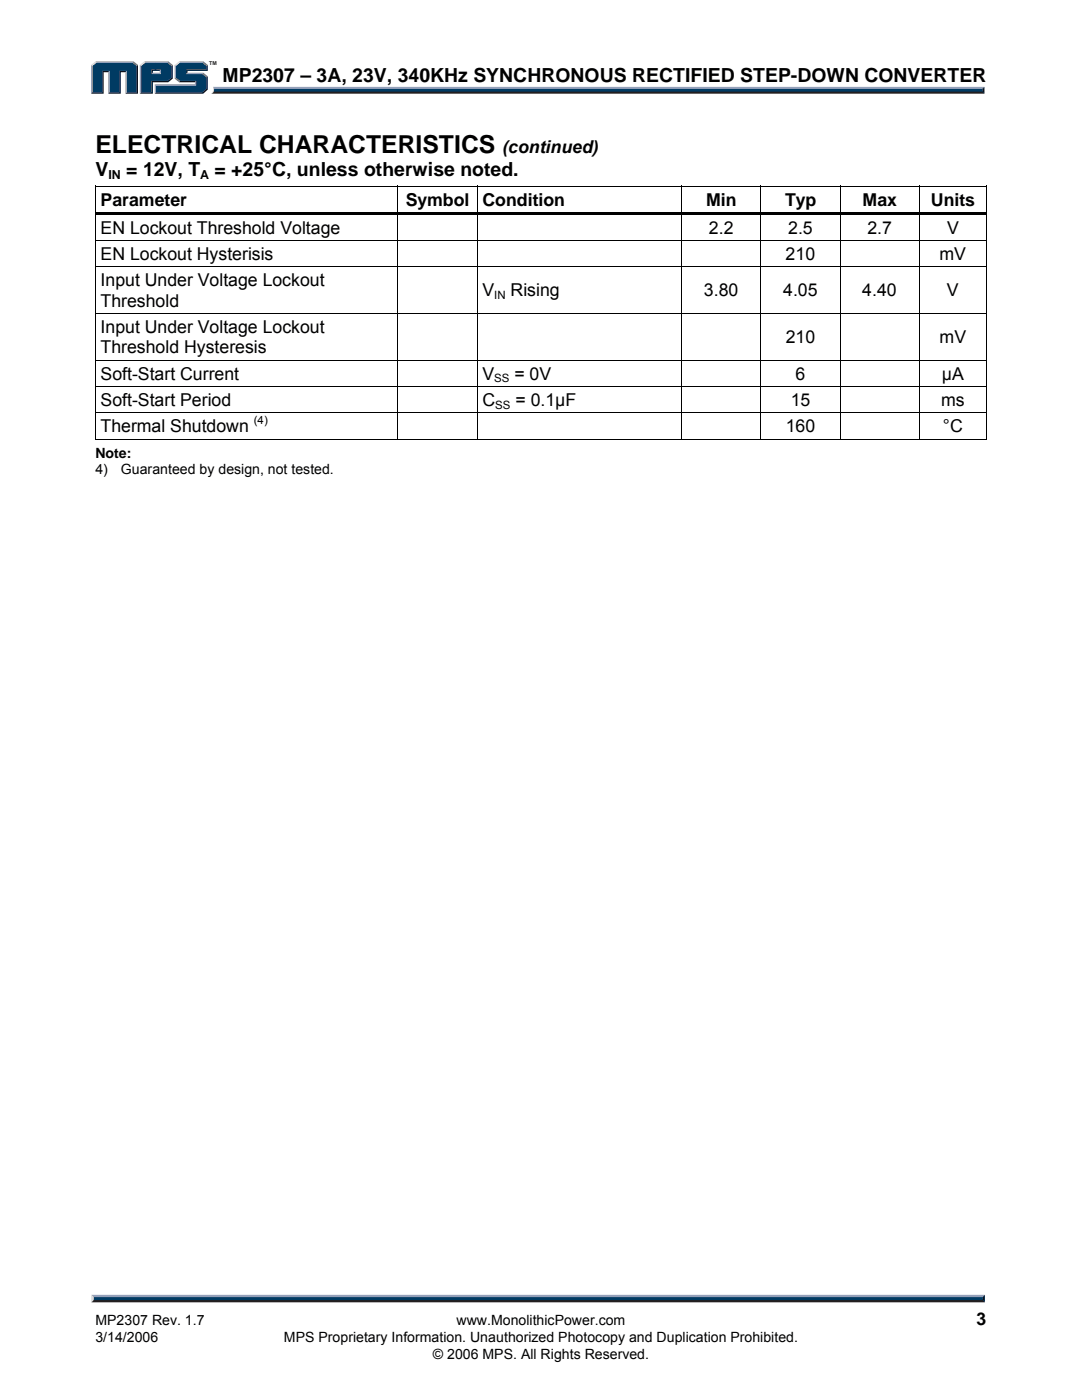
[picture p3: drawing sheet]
<svg xmlns="http://www.w3.org/2000/svg" width="216mm" height="279mm" viewBox="0 0 216 279" stroke-linecap="round" stroke-linejoin="round" font-family="sans-serif">
<path d="M18.7 259.2h177.4l.4 .7h-178.3z" fill="#231f20"/>
<path d="M18.3 258.4h178.2l-.4 .8h-177.4z" fill="#94a0b9"/>
<path d="M196.5 258.4v1.5l-.4-.4v-.6z" fill="#001339"/>
<path d="M18.7 258.9h177.4v.6h-177.4z" fill="#003b63"/>
<path d="M18.2 258.4l.5 .5v.5l-.5 .5z" fill="#dcddde"/>
<path d="M42.5 17.3h153.9l-.4 .7h-153.3z" fill="#94a0b9"/>
<path d="M42.7 18h153.3l.4 .7h-154.3l.4-.3z" fill="#231f20"/>
<path d="M196.4 17.3v1.4l-.4-.4v-.5z" fill="#001339"/>
<path d="M42.7 17.8h153.3v.5h-153.4z" fill="#003b63"/>
<path d="M42.5 17.3l.2 .6a.81 .81 0 0 1-.6 .8l.1-.1a1.3 1.3 0 0 0 .3-1.3z" fill="#dcddde"/>
<path d="M30.5 14.5h1.4l.2 .3h-1.9z" fill="#94a0b9"/>
<g fill="#003b63">
<path d="M18.4 13.1l.8-.6h7.3l.8 .6v5.3h-2v-4.3h-1.5v4.3h-1.9v-4.3h-1.5v4.3h-2z"/>
<path d="M28.2 13.1l.8-.6h2.1v1.4h-.9v.9h1.9v-.9h-1.2v-1.4h2.5l.8 .6v2.4l-.8 .6h-3.2v2.3h-2z"/>
<path d="M31.1 17.1h8v-1h-3.2l-.8-.6v-2.4l.8-.6h4.5l.8 .6v.8h-4.1v.9h3.3l.8 .6v2.3l-.8 .7h-9.3z"/>
</g>
<path d="M35.7 12.4h4.9" fill="none" stroke="#94a0b9" stroke-width=".27"/>
<path d="M34.8 13l.9-.8 .2 .3-.8 .6z" fill="#dcddde"/>
<path d="M35 13v2.7" fill="none" stroke="#94a0b9" stroke-width=".27"/>
<path d="M34.8 15.7l.3-.2 .8 .6-.2 .3z" fill="#547194"/>
<path d="M35.7 16.3h3.5" fill="none" stroke="#001339" stroke-width=".27"/>
<g fill="#94a0b9">
<path d="M30.9 16.8h8v-.4l.3-.3v1h-8.1z"/>
<path d="M30.9 16.8l.2 .3v1.3l-.2 .3z"/>
</g>
<path d="M37.1 13.9h4.1v-.8l.3-.1v1.1h-4.1v.4l-.3 .3z" fill="#001339"/>
<path d="M37.1 14.6h3.5" fill="none" stroke="#94a0b9" stroke-width=".27"/>
<path d="M40.6 14.5l.9 .7-.3 .2-.8-.6z" fill="#547194"/>
<g fill="#001339">
<path d="M31.1 18.4h9.3l.8-.7v-2.3l.3-.2v2.7l-.9 .8h-9.7z"/>
<path d="M30.2 16.1h3.2l.8-.6v-2.4l.3-.1v2.7l-.9 .7h-3.1v2.3h-2.6l.3-.3h2z"/>
</g>
<path d="M33.6 12.2l.9 .8-.3 .1-.8-.6z" fill="#547194"/>
<path d="M28.8 12.4h4.8" fill="none" stroke="#94a0b9" stroke-width=".27"/>
<path d="M27.9 13l.9-.8 .2 .3-.8 .6z" fill="#dcddde"/>
<path d="M28 13v5.7" fill="none" stroke="#94a0b9" stroke-width=".27"/>
<path d="M31.9 14.1l.2-.2v.9l-.2-.3z" fill="#94a0b9"/>
<g fill="#001339">
<path d="M30.2 13.9h1.9l-.2 .2h-1.4v.4l-.3 .3z"/>
<path d="M27.3 13.1l.2-.1v5.7h-2.5l.3-.3h2z"/>
</g>
<path d="M26.6 12.2l.9 .8-.2 .1-.8-.6z" fill="#547194"/>
<path d="M19.1 12.4h7.5" fill="none" stroke="#94a0b9" stroke-width=".27"/>
<path d="M18.2 13l.9-.8 .1 .3-.8 .6z" fill="#dcddde"/>
<path d="M18.3 13v5.7" fill="none" stroke="#94a0b9" stroke-width=".27"/>
<path d="M20.4 14.1h1.5l-.3 .3h-.9v4.3h-2.5l.2-.3h2z" fill="#001339"/>
<path d="M21.7 14.1v4.6" fill="none" stroke="#94a0b9" stroke-width=".27"/>
<path d="M23.8 14.1h1.5l-.3 .3h-.9v4.3h-2.5l.3-.3h1.9z" fill="#001339"/>
<path d="M25.1 14.1v4.6" fill="none" stroke="#94a0b9" stroke-width=".27"/>
<path d="M40.6 12.2l.9 .8-.3 .1-.8-.6z" fill="#547194"/>
<g fill="#000">
<path d="M19 37.1h.1v.7h-.1zM79.3 37.1h.2v.7h-.2zM95.2 37.1h.1v.7h-.1zM136 37.1h.1v.7h-.1zM151.7 37.1h.2v.7h-.2zM167.6 37.1h.1v.7h-.1zM183.4 37.1h.1v.7h-.1zM196.8 37.1h.1v.7h-.1zM196.8 37.1h.1v.1h-.1zM19 42.3h.1v1h-.1zM19 47.9h.1v.7h-.1zM19 53.2h.1v.7h-.1z"/>
<path d="M19.1 42.3h60.2v.5h-60.2zM79.3 42.8h.2v.5h-.2zM79.3 42.3h15.9v.5h-15.9zM79.3 47.9h.2v.7h-.2zM79.3 53.2h.2v.7h-.2zM95.2 42.8h.1v.5h-.1zM95.2 42.3h40.8v.5h-40.8zM95.2 47.9h.1v.7h-.1zM95.2 53.2h.1v.7h-.1zM136 42.8h.1v.5h-.1zM136 42.3h15.7v.5h-15.7zM136 47.9h.1v.7h-.1z"/>
<path d="M136 53.2h.1v.7h-.1zM151.7 42.8h.2v.5h-.2zM151.7 42.3h15.9v.5h-15.9zM151.7 47.9h.2v.7h-.2zM151.7 53.2h.2v.7h-.2zM167.6 42.8h.1v.5h-.1zM167.6 42.3h15.8v.5h-15.8zM167.6 47.9h.1v.7h-.1zM167.6 53.2h.1v.7h-.1zM183.4 42.8h.1v.5h-.1zM183.4 42.3h13.4v.5h-13.4zM183.4 47.9h.1v.7h-.1z"/>
<path d="M183.4 53.2h.1v.7h-.1zM196.8 42.3h.1v1h-.1zM196.8 47.9h.1v.7h-.1zM196.8 53.2h.1v.7h-.1zM19 62.5h.1v.7h-.1zM19 71.8h.1v.7h-.1zM19 77.1h.1v.7h-.1zM79.3 62.5h.2v.7h-.2zM79.3 71.8h.2v.7h-.2zM79.3 77.1h.2v.7h-.2zM95.2 62.5h.1v.7h-.1zM95.2 71.8h.1v.7h-.1z"/>
<path d="M95.2 77.1h.1v.7h-.1zM136 62.5h.1v.7h-.1zM136 71.8h.1v.7h-.1zM136 77.1h.1v.7h-.1zM151.7 62.5h.2v.7h-.2zM151.7 71.8h.2v.7h-.2zM151.7 77.1h.2v.7h-.2zM167.6 62.5h.1v.7h-.1zM167.6 71.8h.1v.7h-.1zM167.6 77.1h.1v.7h-.1zM183.4 62.5h.1v.7h-.1zM183.4 71.8h.1v.7h-.1z"/>
<path d="M183.4 77.1h.1v.7h-.1zM196.8 62.5h.1v.7h-.1zM196.8 71.8h.1v.7h-.1zM196.8 77.1h.1v.7h-.1zM19 82.3h.1v.7h-.1zM79.3 82.3h.2v.7h-.2zM95.2 82.3h.1v.7h-.1zM136 82.3h.1v.7h-.1zM151.7 82.3h.2v.7h-.2zM167.6 82.3h.1v.7h-.1zM183.4 82.3h.1v.7h-.1zM196.8 82.3h.1v.7h-.1z"/>
<path d="M196.8 87.6h.1v.2h-.1z"/>
</g>
<g fill="none" stroke="#000" stroke-width=".2">
<path d="M19 37.1h60.3M19 37.8v4.5M79.4 37.8v4.5M79.5 37.1h15.7M95.2 37.8v4.5M95.3 37.1h40.7M136 37.8v4.5M136.1 37.1h15.6M151.8 37.8v4.5M151.9 37.1h15.7M167.6 37.8v4.5M167.7 37.1h15.7"/>
<path d="M183.5 37.8v4.5M183.5 37.1h13.3M196.8 37.8v4.5M19 43.3v4.6M19 48.6v4.6M19 53.9v8.6M19.1 48h60.2M19.1 53.3h60.2M79.4 43.3v4.6M79.4 48.6v4.6M79.4 53.9v8.6M79.5 48h15.7"/>
<path d="M79.5 53.3h15.7M95.2 43.3v4.6M95.2 48.6v4.6M95.2 53.9v8.6M95.3 48h40.7M95.3 53.3h40.7M136 43.3v4.6M136 48.6v4.6M136 53.9v8.6M136.1 48h15.6M136.1 53.3h15.6M151.8 43.3v4.6"/>
<path d="M151.8 48.6v4.6M151.8 53.9v8.6M151.9 48h15.7M151.9 53.3h15.7M167.6 43.3v4.6M167.6 48.6v4.6M167.6 53.9v8.6M167.7 48h15.7M167.7 53.3h15.7M183.5 43.3v4.6M183.5 48.6v4.6M183.5 53.9v8.6"/>
<path d="M183.5 48h13.3M183.5 53.3h13.3M196.8 43.3v4.6M196.8 48.6v4.6M196.8 53.9v8.6M19 63.2v8.6M19 72.5v4.6M19 77.8v4.5M19.1 62.6h60.2M19.1 71.9h60.2M19.1 77.2h60.2M79.4 63.2v8.6"/>
<path d="M79.4 72.5v4.6M79.4 77.8v4.5M79.5 62.6h15.7M79.5 71.9h15.7M79.5 77.2h15.7M95.2 63.2v8.6M95.2 72.5v4.6M95.2 77.8v4.5M95.3 62.6h40.7M95.3 71.9h40.7M95.3 77.2h40.7M136 63.2v8.6"/>
<path d="M136 72.5v4.6M136 77.8v4.5M136.1 62.6h15.6M136.1 71.9h15.6M136.1 77.2h15.6M151.8 63.2v8.6M151.8 72.5v4.6M151.8 77.8v4.5M151.9 62.6h15.7M151.9 71.9h15.7M151.9 77.2h15.7M167.6 63.2v8.6"/>
<path d="M167.6 72.5v4.6M167.6 77.8v4.5M167.7 62.6h15.7M167.7 71.9h15.7M167.7 77.2h15.7M183.5 63.2v8.6M183.5 72.5v4.6M183.5 77.8v4.5M183.5 62.6h13.3M183.5 71.9h13.3M183.5 77.2h13.3M196.8 63.2v8.6"/>
<path d="M196.8 72.5v4.6M196.8 77.8v4.5M19 87.7h60.3M19 83v4.8M19.1 82.4h60.2M79.4 83v4.8M79.5 82.4h15.7M79.5 87.7h15.7M95.2 83v4.8M95.3 82.4h40.7M95.3 87.7h40.7M136 83v4.8"/>
<path d="M136.1 82.4h15.6M136.1 87.7h15.6M151.8 83v4.8M151.9 82.4h15.7M151.9 87.7h15.7M167.6 83v4.8M167.7 82.4h15.7M167.7 87.7h15.7M183.5 83v4.8M183.5 82.4h13.3M183.5 87.7h13.3M196.8 83v4.8"/>
</g>
<text font-size="4.9" x="19" y="30.5">ELECTRICAL CHARACTERISTICS</text>
<g font-size="3.9">
<text x="44.4" y="16.3">MP2307 – 3A, 23V, 340KHz SYNCHRONOUS RECTIFIED STEP-DOWN CONVERTER</text>
<text x="19" y="35.2">V</text>
<text x="25.2" y="35.2">= 12V, T</text>
<text x="42.8" y="35.2">= +25°C, unless otherwise noted.</text>
</g>
<g font-size="3.5">
<text x="100.2" y="30.5">(continued)</text>
<text x="20.1" y="41">Parameter</text>
<text x="81" y="41">Symbol</text>
<text x="96.3" y="41">Condition</text>
<text x="140.9" y="41">Min</text>
<text x="156.6" y="41">Typ</text>
<text x="172.1" y="41">Max</text>
<text x="185.7" y="41">Units</text>
<text x="20.1" y="46.6">EN Lockout Threshold Voltage</text>
<text x="141.5" y="46.6">2.2</text>
<text x="157.3" y="46.6">2.5</text>
<text x="173.1" y="46.6">2.7</text>
<text x="189" y="46.6">V</text>
<text x="20.1" y="51.9">EN Lockout Hysterisis</text>
<text x="156.8" y="51.9">210</text>
<text x="187.5" y="51.9">mV</text>
<text x="20.1" y="57.1">Input Under Voltage Lockout</text>
<text x="96.3" y="59.1">V</text>
<text x="101.9" y="59.1">Rising</text>
<text x="140.5" y="59.1">3.80</text>
<text x="156.3" y="59.1">4.05</text>
<text x="172.1" y="59.1">4.40</text>
<text x="189" y="59.1">V</text>
<text x="20.1" y="61.2">Threshold</text>
<text x="20.1" y="66.4">Input Under Voltage Lockout</text>
<text x="20.1" y="70.5">Threshold Hysteresis</text>
<text x="156.8" y="68.5">210</text>
<text x="187.5" y="68.5">mV</text>
<text x="20.1" y="75.8">Soft-Start Current</text>
<text x="96.3" y="75.8">V</text>
<text x="102.6" y="75.8">= 0V</text>
<text x="158.8" y="75.8">6</text>
<text x="188" y="75.8">µA</text>
<text x="20.1" y="81">Soft-Start Period</text>
<text x="96.3" y="81">C</text>
<text x="102.8" y="81">= 0.1µF</text>
<text x="157.8" y="81">15</text>
<text x="187.8" y="81">ms</text>
<text x="20.1" y="86.3">Thermal Shutdown</text>
<text x="156.8" y="86.3">160</text>
<text x="188.2" y="86.3">°C</text>
<text x="194.9" y="264.5">3</text>
</g>
<g font-size="2.8">
<text x="19" y="91.4">Note:</text>
<text x="19" y="94.7">4)</text>
<text x="24.1" y="94.7">Guaranteed by design, not tested.</text>
<text x="19" y="267.9">3/14/2006</text>
<text x="19" y="264.5">MP2307 Rev. 1.7</text>
<text x="56.7" y="267.9">MPS Proprietary Information. Unauthorized Photocopy and Duplication Prohibited.</text>
<text x="91.1" y="264.5">www.MonolithicPower.com</text>
<text x="86.4" y="271.1">© 2006 MPS. All Rights Reserved.</text>
</g>
<g font-size="2.5">
<text x="21.6" y="35.7">IN</text>
<text x="40" y="35.7">A</text>
</g>
<g font-size="2.3">
<text x="98.6" y="59.7">IN</text>
<text x="98.6" y="76.3">SS</text>
<text x="98.8" y="81.6">SS</text>
<text x="50.7" y="84.5">(4)</text>
</g>
<text font-size="1.1" fill="#231f20" x="41.7" y="13">TM</text>
</svg>
